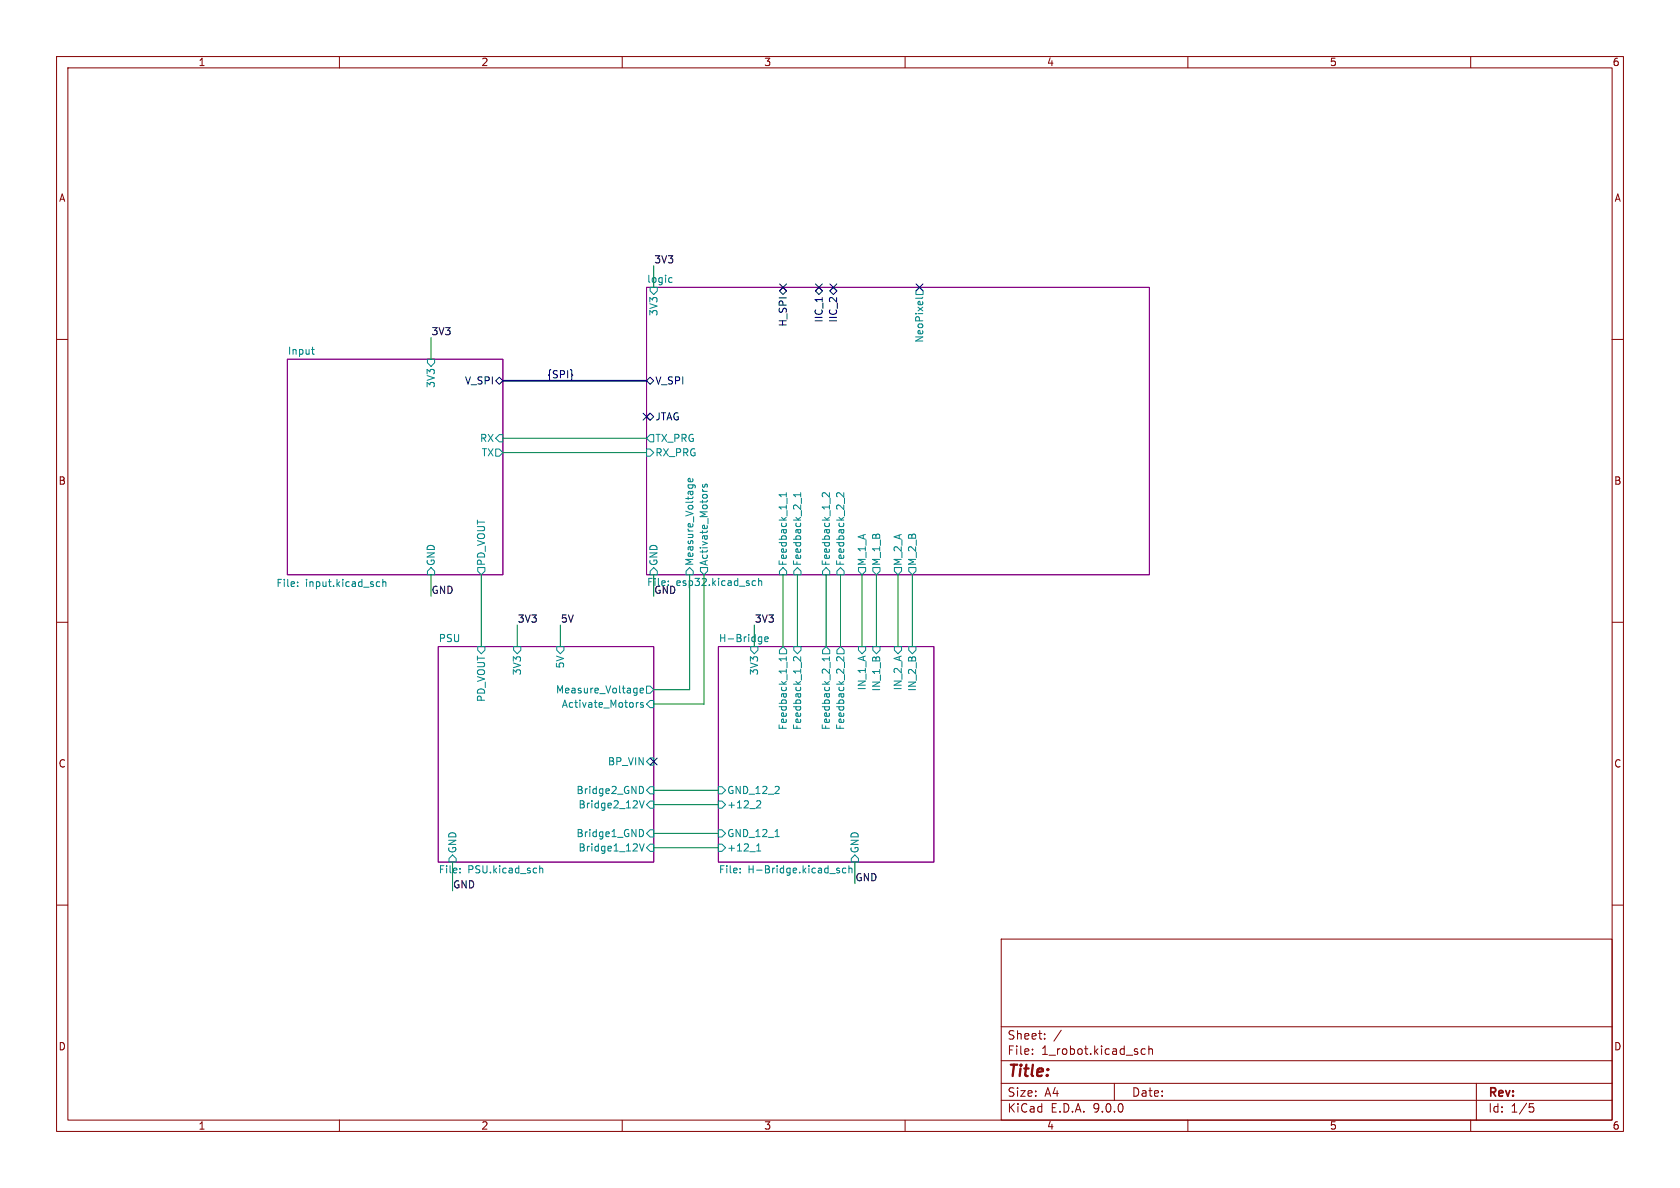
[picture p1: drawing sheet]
<svg xmlns="http://www.w3.org/2000/svg" width="297mm" height="210mm" viewBox="0 0 297 210" stroke-linecap="round" stroke-linejoin="round" font-family="sans-serif">
<g fill="none" stroke="#840000" stroke-width=".18">
<path d="M10 10h277v190h-277zM12 12h273v186h-273zM60 10v2M110 10v2M160 10v2M210 10v2M260 10v2M10 60h2M285 60h2M10 110h2M285 110h2M10 160h2"/>
<path d="M177 166h108v32h-108zM285 160h2M60 198v2M110 198v2M160 198v2M177 194.5h108M177 191.5h108M177 187.5h108M177 181.5h108M182.5 186.3v.1M182.5 185.5v.1M184.7 183.6v.1"/>
<path d="M184.7 182.8v.1M187.6 182.1l-1.3 2M197 191.5v3M202.5 185.5l-.5-.1-.3 .3v.4l.2 .2h.6M203.1 185.5l.2-.1 .4 .1v.9M203.1 184.9v1.5M210 198v2M260 198v2M261 191.5v6.5M270.4 195.1h.7M270.5 195.7h.4l.3 .3-.2 .5-.5 .1"/>
</g>
<path d="M114.3 50.8h88.9v50.8h-88.9zM50.8 63.5h38.1v38.1h-38.1zM77.5 114.3h38.1v38.1h-38.1zM127 114.3h38.1v38.1h-38.1z" fill="none" stroke="#840084" stroke-width=".18"/>
<g fill="none" stroke="#008484" stroke-width=".18">
<path d="M114.9 50.8h1.3v.6l-.6 .7-.7-.7zM118.5 49.1h.3M118.8 49.9h-.3M162.6 50.8l.6 .6v.7h-1.3v-.7zM163.1 52.5l-.1 .2h-1.1M55.1 61.8h.5M55.3 62.6h.3M75.6 63.5h1.2v.6l-.6 .7-.6-.7zM87.6 79.4h.7l.6 .6-.6 .6h-.7zM88.3 76.8h.6v1.3h-.6l-.7-.6zM114.3 79.4h.6l.7 .6-.7 .6h-.6zM114.9 76.8h.7v1.3h-.7l-.6-.6z"/>
<path d="M121.7 85.7l1.1 .1M121.7 85.7v.1M122.4 85.7l.1 .1M122.4 84.6l.1 .4-.2 .2-.6-.1v-.5h.3l.1 .6M124.2 86.9h.8M124.2 86.5l.2 .4M124.3 85.6l-.1 .3 .2 .2h.2l.1-.5h.3v.5M139 87.1v.7M139 87.5h-1.3l.4 .3M139.1 88.1v.9M141.5 87.1v.7M141.5 87.5h-1.2l.3 .3"/>
<path d="M141.7 88.1v.9M146.6 87.1v.8l-.9-.8-.3 .2 .1 .5M149.2 87.1v.8l-.9-.8-.4 .2 .1 .5M52.6 103.6v.1M52.6 102.9v.1M66.6 103.6h.5M66.6 102.9h.5M67.7 103l.2-.2 .3 .1v.8M67.7 102.4v1.3M75.6 101l.6-.7 .6 .7v.6h-1.2zM84.5 100.3h1.2v.7l-.6 .6-.6-.6zM84.5 114.3h1.2v.6l-.6 .7-.6-.7z"/>
<path d="M90.8 114.3h1.3v.6l-.7 .7-.6-.7zM98.4 114.3h1.3v.6l-.6 .7-.7-.7zM115.6 100.3l.6 .7v.6h-1.3v-.6zM118.1 102.7v.1M121.9 100.3l.7 .7v.6h-1.3v-.6zM123.8 100.3h1.3v.7l-.6 .6-.7-.6zM132.7 114.3h1.3v.6l-.7 .7-.6-.7zM133.1 103.4h.5M133.1 102.7h.5M134.1 102.2v1.3M134.1 102.8l.2-.1h.3l.1 .8M134.3 112.6h.4"/>
<path d="M134.7 112.6v1l-.3 .2M134.7 113.4h-.4M135.2 113l.6-.1-.1-.3h-.3l-.2 .2 .1 .6h.4M138.4 114.3l.7 .6v.7h-1.3v-.7zM138.4 100.3l.7 .7v.6h-1.3v-.6zM139 116.5h-1.3l.4 .3M139 116.1v.7M139.1 117.1v.9M140.3 114.3h1.3v.6l-.6 .7-.7-.7zM140.3 101l.7-.7 .6 .7v.6h-1.3zM141.5 116.1v.8l-.9-.8-.3 .2 .1 .5M146 114.3l.7 .6v.7h-1.3v-.7z"/>
<path d="M146 100.3l.7 .7v.6h-1.3v-.6zM146.6 116.1v.7M146.6 116.5h-1.2l.3 .3M146.8 117.1v.9M148.6 114.3l.6 .6v.7h-1.2v-.7zM148.6 100.3l.6 .7v.6h-1.2v-.6zM149.2 116.1v.8l-.9-.8-.4 .2 .1 .5M151.8 114.3h1.2v.6l-.6 .7-.6-.7zM151.8 100.3h1.2v.7l-.6 .6-.6-.6zM154.3 114.3h1.3v.6l-.7 .7-.6-.7zM154.3 100.3h1.3v.7l-.7 .6-.6-.6zM158.1 114.3h1.3v.6l-.7 .7-.6-.7z"/>
<path d="M158.1 100.3h1.3v.7l-.7 .6-.6-.6zM160.7 114.3h1.2v.6l-.6 .7-.6-.7zM160.7 100.3h1.2v.7l-.6 .6-.6-.6zM112.5 124.2v.8M112.5 121.7h.1M112.6 121.7v1.1M112.6 122.4l-.1 .1M112.9 124.2l-.4 .2M113.2 122.1l.6-.1-.1-.3h-.4l-.1 .1v.6h.5M113.3 139a.68 .68 0 0 1 .5 .6 .68 .68 0 0 1-.5 .7M113.7 124.3l-.3-.1-.2 .2 .1 .2 .4 .1v.3h-.5M114.3 121.3h.6l.7 .6-.7 .7h-.6z"/>
<path d="M114.9 139.1h.7v1.2h-.7l-.6-.6zM114.9 134h.7v1.3h-.7l-.6-.7zM114.9 123.8h.7v1.3h-.7l-.6-.6zM127 139.1h.6l.7 .6-.7 .6h-.6zM80 151.1l.6 .7v.6h-1.2v-.6zM81.3 154.2v.1M81.3 153.5v.1M95.4 153.6l.2-.1h.3l.1 .8M95.4 153v1.3M113 141.5l.5 1.3 .4-1.3M113 149.2l.5 1.2 .4-1.2M113.3 146.6a.68 .68 0 0 1 .5 .7 .68 .68 0 0 1-.5 .6"/>
<path d="M114.9 141.6h.7v1.3h-.7l-.6-.7zM114.9 146.7h.7v1.3h-.7l-.6-.7zM114.9 149.2h.7v1.3h-.7l-.6-.6zM127 149.2h.6l.7 .7-.7 .6h-.6zM127 146.7h.6l.7 .6-.7 .7h-.6zM127 141.6h.6l.7 .6-.7 .7h-.6zM130.8 154.2v.1M130.8 153.5v.1M133.8 150.4h.7M133.8 149.5l.3-.3v1.2M133.9 141.5l.5 .1 .1 .3-.8 .9h.8M137 147.9h.8"/>
<path d="M148 153.8l.4 .3v.1l-.4 .1M148 153.5h.4M149.5 153.5h-.3l-.3 .2 .2 .5h.4M150.1 153.6l.2-.1h.3v.8M150.1 153v1.3M151.1 151.1l.7 .7v.6h-1.3v-.6z"/>
</g>
<g fill="none" stroke="#000084" stroke-width=".18">
<path d="M137.8 51.4l.6-.6 .7 .6-.7 .7zM137.8 50.2l1.2 1.2M139 50.2l-1.2 1.2M144.1 51.4l.7-.6 .6 .6-.6 .7zM144.2 50.2l1.2 1.2M145.4 52.6v.7M145.4 50.2l-1.2 1.2M146.7 51.4l.6-.6 .7 .6-.7 .7zM146.7 50.2l1.2 1.2M147.9 50.2l-1.2 1.2M162 50.2l1.2 1.2M163.2 50.2l-1.2 1.2"/>
<path d="M87.6 67.3l.7-.6 .6 .6-.6 .6zM101.1 66.3h.2l-.2 .1M113.7 73.1l1.2 1.2M114.3 67.3l.6-.6 .7 .6-.7 .6zM114.3 73.7l.6-.7 .7 .7-.7 .6zM114.9 73.1l-1.2 1.2M115 134l1.2 1.2M116.2 134l-1.2 1.2"/>
</g>
<path d="M88.9 67.3h25.4" fill="none" stroke="#000084" stroke-width=".3"/>
<g fill="none" stroke="#008400" stroke-width=".18">
<path d="M76.2 59.7v3.8M115.6 47v3.8M88.9 77.5h25.4M88.9 80h25.4M76.2 101.6v3.8M85.1 101.6v12.7M91.4 110.5v3.8M99.1 110.5v3.8M115.6 101.6v3.8M121.9 101.6v20.3h-6.3M124.5 101.6v22.9h-8.9M133.3 110.5v3.8"/>
<path d="M138.4 101.6v12.7M141 101.6v12.7M146 101.6v12.7M148.6 101.6v12.7M152.4 101.6v12.7M154.9 101.6v12.7M158.7 101.6v12.7M161.3 101.6v12.7M115.6 139.7h11.4M80 152.4v5.1M115.6 147.3h11.4M115.6 142.2h11.4"/>
<path d="M115.6 149.9h11.4M151.1 152.4v3.8"/>
</g>
<text font-size="2.8" fill="#840000" x="178" y="190.9">Title:</text>
<g font-size="2.1" fill="#840000">
<text x="178" y="184">Sheet:</text>
<text x="178" y="186.7">File:</text>
<text x="184.1" y="186.7">1_robot.kicad_sch</text>
<text x="178" y="196.9">KiCad</text>
<text x="178" y="194.1">Size:</text>
<text x="184.7" y="194.1">A4</text>
<text x="185.7" y="196.9">E.D.A.</text>
<text x="193.3" y="196.9">9.0.0</text>
<text x="200" y="194.1">Date:</text>
<text x="263" y="194.3">Rev:</text>
<text x="263" y="196.9">Id:</text>
<text x="267.1" y="196.9">1/5</text>
</g>
<g font-size="1.8" fill="#840000">
<text x="35" y="11.9">1</text>
<text x="85" y="11.9">2</text>
<text x="135" y="11.9">3</text>
<text x="185" y="11.9">4</text>
<text x="235" y="11.9">5</text>
<text x="285" y="11.9">6</text>
<text x="10.3" y="35.9">A</text>
<text x="285.3" y="35.9">A</text>
<text x="10.3" y="85.9">B</text>
<text x="285.3" y="85.9">B</text>
<text x="10.3" y="135.9">C</text>
<text x="285.3" y="135.9">C</text>
<text x="10.3" y="185.9">D</text>
<text x="285.3" y="185.9">D</text>
<text x="35" y="199.9">1</text>
<text x="85" y="199.9">2</text>
<text x="135" y="199.9">3</text>
<text x="185" y="199.9">4</text>
<text x="235" y="199.9">5</text>
<text x="285" y="199.9">6</text>
</g>
<g font-size="1.8">
<text x="115.6" y="46.6">3V3</text>
<text x="76.2" y="59.3">3V3</text>
<text x="76.2" y="105.1">GND</text>
<text x="114.3" y="103.9">File:</text>
<text x="115.6" y="105.1">GND</text>
<text x="91.4" y="110.1">3V3</text>
<text x="99.1" y="110.1">5V</text>
<text x="133.3" y="110.1">3V3</text>
<text x="151.1" y="155.9">GND</text>
<text x="80" y="157.1">GND</text>
</g>
<g font-size="1.8" fill="#008484">
<text x="114.3" y="50.1">logic</text>
<text x="116.4" y="56" transform="rotate(-90 116.4 56)">3V3</text>
<text x="50.8" y="62.8">Input</text>
<text x="163.4" y="60.7" transform="rotate(-90 163.4 60.7)">NeoPixel</text>
<text x="77.1" y="68.7" transform="rotate(-90 77.1 68.7)">3V3</text>
<text x="84.8" y="78.3">RX</text>
<text x="85.1" y="80.9">TX</text>
<text x="115.8" y="80.9">RX_PRG</text>
<text x="115.8" y="78.3">TX_PRG</text>
<text x="77.1" y="100.1" transform="rotate(-90 77.1 100.1)">GND</text>
<text x="86" y="100.1" transform="rotate(-90 86 100.1)">PD_VOUT</text>
<text x="116.4" y="100.1" transform="rotate(-90 116.4 100.1)">GND</text>
<text x="122.8" y="100.1" transform="rotate(-90 122.8 100.1)">Measure_Voltage</text>
<text x="125.3" y="100.1" transform="rotate(-90 125.3 100.1)">Activate_Motors</text>
<text x="139.3" y="100.1" transform="rotate(-90 139.3 100.1)">Feedback_1_1</text>
<text x="141.8" y="100.1" transform="rotate(-90 141.8 100.1)">Feedback_2_1</text>
<text x="146.9" y="100.1" transform="rotate(-90 146.9 100.1)">Feedback_1_2</text>
<text x="149.5" y="100.1" transform="rotate(-90 149.5 100.1)">Feedback_2_2</text>
<text x="153.3" y="100.1" transform="rotate(-90 153.3 100.1)">M_1_A</text>
<text x="155.8" y="100.1" transform="rotate(-90 155.8 100.1)">M_1_B</text>
<text x="159.6" y="100.1" transform="rotate(-90 159.6 100.1)">M_2_A</text>
<text x="162.2" y="100.1" transform="rotate(-90 162.2 100.1)">M_2_B</text>
<text x="48.8" y="104.1">File:</text>
<text x="54" y="104.1">input.kicad_sch</text>
<text x="119.5" y="103.9">esp32.kicad_sch</text>
<text x="77.5" y="113.6">PSU</text>
<text x="127" y="113.6">H-Bridge</text>
<text x="92.3" y="119.5" transform="rotate(-90 92.3 119.5)">3V3</text>
<text x="99.9" y="118.3" transform="rotate(-90 99.9 118.3)">5V</text>
<text x="134.2" y="119.5" transform="rotate(-90 134.2 119.5)">3V3</text>
<text x="86" y="124.2" transform="rotate(-90 86 124.2)">PD_VOUT</text>
<text x="98.2" y="122.8">Measure_Voltage</text>
<text x="99.2" y="125.3">Activate_Motors</text>
<text x="153.3" y="122.1" transform="rotate(-90 153.3 122.1)">IN_1_A</text>
<text x="155.8" y="122.3" transform="rotate(-90 155.8 122.3)">IN_1_B</text>
<text x="159.6" y="122.1" transform="rotate(-90 159.6 122.1)">IN_2_A</text>
<text x="162.2" y="122.3" transform="rotate(-90 162.2 122.3)">IN_2_B</text>
<text x="139.3" y="129.1" transform="rotate(-90 139.3 129.1)">Feedback_1_1</text>
<text x="141.8" y="129.1" transform="rotate(-90 141.8 129.1)">Feedback_1_2</text>
<text x="146.9" y="129.1" transform="rotate(-90 146.9 129.1)">Feedback_2_1</text>
<text x="149.5" y="129.1" transform="rotate(-90 149.5 129.1)">Feedback_2_2</text>
<text x="107.4" y="135.5">BP_VIN</text>
<text x="101.8" y="140.6">Bridge2_GND</text>
<text x="102.2" y="143.1">Bridge2_12V</text>
<text x="128.5" y="140.6">GND_12_2</text>
<text x="128.5" y="143.1">+12_2</text>
<text x="101.8" y="148.2">Bridge1_GND</text>
<text x="128.5" y="148.2">GND_12_1</text>
<text x="77.5" y="154.7">File:</text>
<text x="80.9" y="150.9" transform="rotate(-90 80.9 150.9)">GND</text>
<text x="82.7" y="154.7">PSU.kicad_sch</text>
<text x="102.2" y="150.7">Bridge1_12V</text>
<text x="127" y="154.7">File:</text>
<text x="128.5" y="150.7">+12_1</text>
<text x="132.2" y="154.7">H-Bridge.kicad_sch</text>
<text x="152" y="150.9" transform="rotate(-90 152 150.9)">GND</text>
</g>
<g font-size="1.8" fill="#000084">
<text x="139.3" y="57.8" transform="rotate(-90 139.3 57.8)">H_SPI</text>
<text x="145.6" y="57.1" transform="rotate(-90 145.6 57.1)">IIC_1</text>
<text x="148.2" y="57.1" transform="rotate(-90 148.2 57.1)">IIC_2</text>
<text x="82.1" y="68.2">V_SPI</text>
<text x="96.6" y="67">{SPI}</text>
<text x="115.8" y="68.2">V_SPI</text>
<text x="115.8" y="74.5">JTAG</text>
</g>
</svg>
